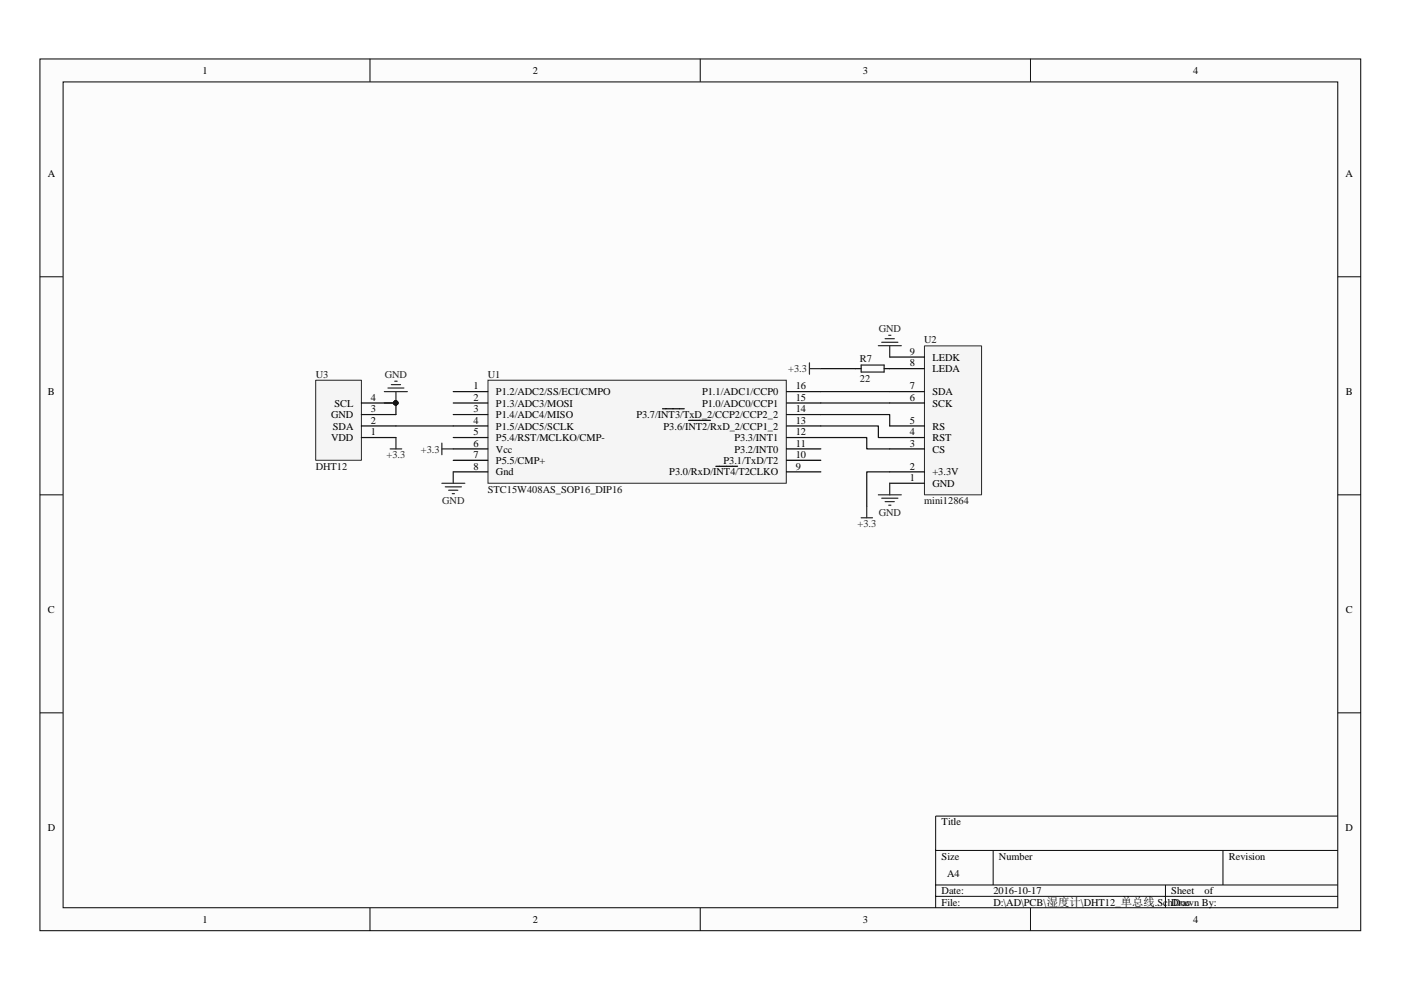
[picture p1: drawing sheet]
<svg xmlns="http://www.w3.org/2000/svg" width="297mm" height="210mm" viewBox="0 0 297 210" stroke-linecap="round" stroke-linejoin="round" font-family="sans-serif">
<path d="M8.5 12.5h280v184.8h-280z" fill="#fcfcfc"/>
<path d="M8.5 12.5h280v184.8h-280z" fill="none" stroke="#000" stroke-width=".21"/>
<path d="M13.4 17.4h270.2v175.1h-270.2z" fill="#fcfcfc"/>
<g fill="none" stroke="#000" stroke-width=".21">
<path d="M13.4 17.4h270.2v175.1h-270.2zM78.4 12.5v4.8M148.5 12.5v4.8M218.5 12.5v4.8M8.5 58.7h4.8M283.6 58.7h4.9M8.5 104.9h4.8M283.6 104.9h4.9M8.5 151.1h4.8M283.6 151.1h4.9M283.6 173h-85.2v19.5M78.4 192.5v4.9"/>
<path d="M148.5 192.5v4.9M198.4 180.3h85.2M198.4 187.6h85.2M198.4 190h85.2M210.6 180.3v7.3M218.5 192.5v4.9M247.1 187.6v4.9M259.3 180.3v7.3"/>
</g>
<path d="M103.5 80.7h63.2v21.8h-63.2z" fill="#f5f5f5"/>
<path d="M103.5 80.6h63.2v21.9h-63.2z" fill="none" stroke="#262626" stroke-width=".21"/>
<g fill="none" stroke="#000" stroke-width=".25">
<path d="M96.1 83h7.3M96.1 85.4h7.3M96.1 87.9h7.3M96.1 90.3h7.3M96.1 92.8h7.3M96.1 95.2h7.3M96.1 97.6h7.3M140.5 86.7h4.6M146 89.1h4.6M151.8 98.9h4.6M166.8 83h7.2M166.8 85.4h7.2"/>
<path d="M166.8 87.9h7.2M166.8 90.3h7.2M166.8 92.8h7.2M166.8 95.2h7.2M166.8 97.6h7.2M96.1 100h7.3M166.8 100h7.2"/>
</g>
<path d="M196 73.4h12.1v31.5h-12.1z" fill="#f5f5f5"/>
<path d="M196 73.3h12.1v31.6h-12.1z" fill="none" stroke="#262626" stroke-width=".21"/>
<path d="M181.4 78.2h1.2M187.5 78.2h8.5M188.6 75.7h7.4M188.6 95.2h7.4M188.6 92.8h7.4M188.6 90.3h7.4M188.6 85.4h7.4M188.6 83h7.4M188.6 102.5h7.4M188.6 100h7.4" fill="none" stroke="#000" stroke-width=".25"/>
<g fill="none" stroke="#262626" stroke-width=".25">
<path d="M171.6 76.9v2.4M171.6 78.2h2.4M186.2 73.3h4.9M186.9 72.6h3.5M187.7 71.8h1.9M188.4 71.1h.5M188.6 73.3v2.4M81.5 83h4.9M82.3 82.3h3.3M82.7 95.2h2.5M83 81.5h1.9M83.7 80.8h.5"/>
<path d="M83.9 83v2.4M83.9 92.8v2.4M93.7 94v2.4M93.7 95.2h2.4M93.7 102.5h4.9M94.4 103.2h3.4M95.1 103.9h2M95.9 104.7h.5M96.1 100v2.5M182.6 109.8h2.4M183.8 107.3v2.5M186.2 104.9h4.9"/>
<path d="M186.9 105.6h3.5M187.7 106.4h1.9M188.4 107.1h.5M188.6 102.5v2.4"/>
</g>
<path d="M174 78.2h7.4M174 87.9h14.6v2.4M174 90.3h12.2v2.5h2.4M174 92.8h9.8v2.4h4.8M174 83h14.6M174 85.4h14.6M188.6 100h-4.8v7.3" fill="none" stroke="#0e0e0e" stroke-width=".25"/>
<path d="M182.6 77.4h4.9v1.5h-4.9z" fill="none" stroke="#1c1c1c" stroke-width=".25"/>
<circle cx="83.9" cy="85.4" r=".46" fill="#0e0e0e" stroke="#0e0e0e" stroke-width=".21"/>
<path d="M67 80.7h9.6v16.9h-9.6z" fill="#f5f5f5"/>
<path d="M66.9 80.6h9.7v17h-9.7z" fill="none" stroke="#262626" stroke-width=".21"/>
<path d="M76.6 92.8h7.3M76.6 90.3h7.3M76.6 87.9h7.3M76.6 85.4h7.3" fill="none" stroke="#000" stroke-width=".25"/>
<circle cx="83.9" cy="85.4" r=".46" fill="#0e0e0e" stroke="#0e0e0e" stroke-width=".21"/>
<path d="M81.5 85.4h2.4v2.5M83.9 90.3h12.2" fill="none" stroke="#0e0e0e" stroke-width=".25"/>
<g font-size="2.2">
<text x="42.9" y="15.7">1</text>
<text x="112.9" y="15.7">2</text>
<text x="183" y="15.7">3</text>
<text x="252.9" y="15.7">4</text>
<text x="10.1" y="37.6">A</text>
<text x="285.3" y="37.6">A</text>
<text x="192.9" y="77.7">8</text>
<text x="192.9" y="75.3">9</text>
<text x="197.7" y="76.5">LEDK</text>
<text x="10.2" y="83.8">B</text>
<text x="100.4" y="82.6">1</text>
<text x="105.2" y="83.8">P1.2/ADC2/SS/ECI/CMPO</text>
<text x="148.8" y="83.8">P1.1/ADC1/CCP0</text>
<text x="168.7" y="82.6">16</text>
<text x="192.9" y="82.6">7</text>
<text x="197.7" y="83.8">SDA</text>
<text x="197.7" y="78.9">LEDA</text>
<text x="285.3" y="83.8">B</text>
<text x="70.2" y="88.7">GND</text>
<text x="70.9" y="86.2">SCL</text>
<text x="78.6" y="89.8">2</text>
<text x="78.6" y="85">4</text>
<text x="78.6" y="87.4">3</text>
<text x="100.4" y="85">2</text>
<text x="100.4" y="87.4">3</text>
<text x="100.4" y="89.8">4</text>
<text x="105.2" y="86.2">P1.3/ADC3/MOSI</text>
<text x="105.2" y="88.7">P1.4/ADC4/MISO</text>
<text x="134.9" y="88.7">P3.7/INT3/TxD_2/CCP2/CCP2_2</text>
<text x="148.8" y="86.2">P1.0/ADC0/CCP1</text>
<text x="168.7" y="85">15</text>
<text x="168.7" y="89.8">13</text>
<text x="168.7" y="87.4">14</text>
<text x="192.9" y="89.8">5</text>
<text x="192.9" y="85">6</text>
<text x="197.7" y="86.2">SCK</text>
<text x="70.2" y="93.5">VDD</text>
<text x="70.6" y="91.1">SDA</text>
<text x="78.6" y="92.3">1</text>
<text x="100.4" y="92.3">5</text>
<text x="100.4" y="94.7">6</text>
<text x="105.2" y="91.1">P1.5/ADC5/SCLK</text>
<text x="105.2" y="93.5">P5.4/RST/MCLKO/CMP-</text>
<text x="105.2" y="95.9">Vcc</text>
<text x="140.7" y="91.1">P3.6/INT2/RxD_2/CCP1_2</text>
<text x="155.7" y="95.9">P3.2/INT0</text>
<text x="155.7" y="93.5">P3.3/INT1</text>
<text x="168.7" y="94.7">11</text>
<text x="168.7" y="92.3">12</text>
<text x="192.9" y="94.7">3</text>
<text x="192.9" y="92.3">4</text>
<text x="197.7" y="95.9">CS</text>
<text x="197.7" y="93.5">RST</text>
<text x="197.7" y="91.1">RS</text>
<text x="100.4" y="97.2">7</text>
<text x="100.4" y="99.6">8</text>
<text x="105.2" y="98.4">P5.5/CMP+</text>
<text x="105.2" y="100.8">Gnd</text>
<text x="141.9" y="100.8">P3.0/RxD/INT4/T2CLKO</text>
<text x="153.4" y="98.4">P3.1/TxD/T2</text>
<text x="168.7" y="99.6">9</text>
<text x="168.7" y="97.2">10</text>
<text x="192.9" y="99.6">2</text>
<text x="197.7" y="100.8">+3.3V</text>
<text x="192.9" y="102">1</text>
<text x="197.7" y="103.2">GND</text>
<text x="10.2" y="130">C</text>
<text x="285.3" y="130">C</text>
<text x="10.1" y="176.2">D</text>
<text x="199.6" y="175">Title</text>
<text x="285.3" y="176.2">D</text>
<text x="199.6" y="182.3">Size</text>
<text x="200.8" y="185.9">A4</text>
<text x="211.8" y="182.3">Number</text>
<text x="260.5" y="182.3">Revision</text>
<text x="199.6" y="189.6">Date:</text>
<text x="210.6" y="189.6">2016-10-17</text>
<text x="248.3" y="189.6">Sheet</text>
<text x="255.4" y="189.6">of</text>
<text x="42.9" y="195.7">1</text>
<text x="112.9" y="195.7">2</text>
<text x="183" y="195.7">3</text>
<text x="199.6" y="192">File:</text>
<text x="210.6" y="192">D:\AD\PCB\湿度计\DHT12_单总线.SchDroc</text>
<text x="250.6" y="192">awn By:</text>
<text x="252.9" y="195.7">4</text>
</g>
<g font-size="2.2" fill="#262626">
<text x="186.3" y="70.4">GND</text>
<text x="81.6" y="80.1">GND</text>
<text x="167.1" y="78.9">+3.3</text>
<text x="89.2" y="95.9">+3.3</text>
<text x="82" y="97.2">+3.3</text>
<text x="93.8" y="106.9">GND</text>
<text x="181.8" y="111.7">+3.3</text>
<text x="186.3" y="109.3">GND</text>
</g>
<g font-size="2.2" fill="#0e0e0e">
<text x="182.3" y="76.7">R7</text>
<text x="196" y="72.8">U2</text>
<text x="66.9" y="80.1">U3</text>
<text x="103.4" y="80.1">U1</text>
<text x="182.3" y="81.1">22</text>
<text x="66.9" y="99.6">DHT12</text>
<text x="103.4" y="104.5">STC15W408AS_SOP16_DIP16</text>
<text x="196" y="106.9">mini12864</text>
</g>
</svg>
